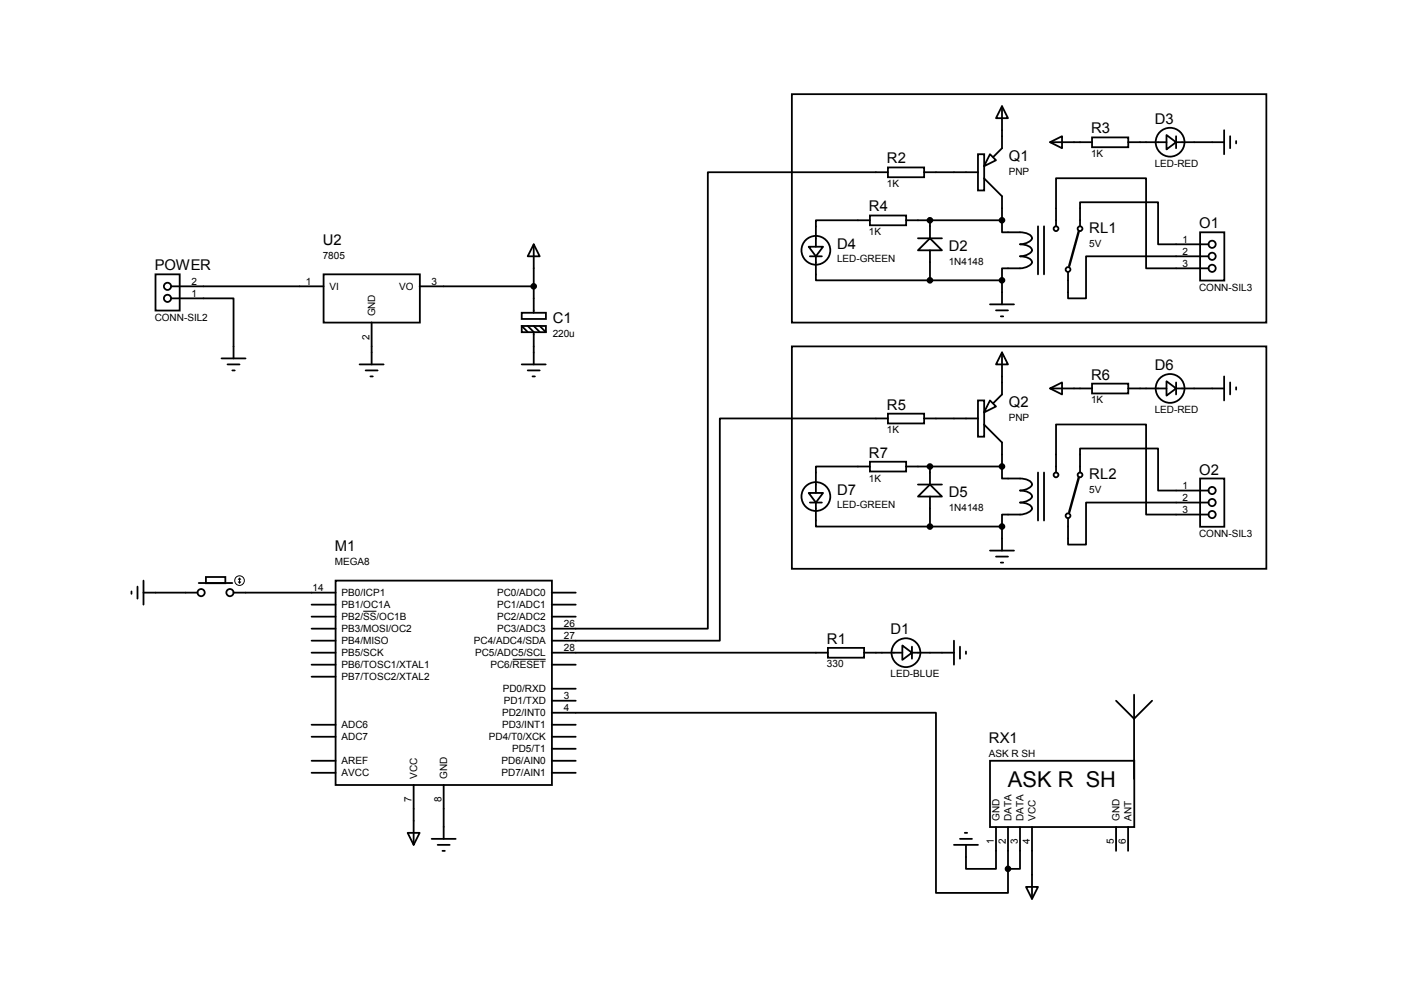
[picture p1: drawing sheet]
<svg xmlns="http://www.w3.org/2000/svg" width="297mm" height="210mm" viewBox="0 0 297 210" stroke-linecap="round" stroke-linejoin="round" font-family="sans-serif">
<g fill="none" stroke="#000" stroke-width=".38">
<path d="M167.5 19.9h100.4v48.3h-100.4zM187.8 35.4h7.7v2.1h-7.7zM187.8 36.4h-38.1v96.5h-33M195.5 36.4h11.4M206.9 32.6h1.3v7.7h-1.3zM208.2 37.7l3.8 3.8v5.1M209.4 32.6l1.3 1.3-2.5 1.3zM212 22.5l1.2 2.5h-2.5zM212 22.5v8.8l-1.8 1.8M222.1 30.1l2.6-1.3v2.5zM222.1 30.1h8.9M231 29.1h7.7v2h-7.7z"/>
<path d="M238.6 30.1h8.2M246.8 28.6l2 1.5-2 1.5zM248.8 30.1h10.2M248.8 28.8v2.5M259 27.5v5.1M260.2 28.8v2.5M261.5 29.8v.5M32.9 58h5.1v7.7h-5.1zM68.5 58h20.3v10.2h-20.3zM112.9 51.7l1.3 2.5h-2.6zM112.9 51.7v14.4M171.1 52.2h3l-1.5 2z"/>
<path d="M171.3 54.2h2.6M172.6 54.2v5.1h24.1M184 45.6h7.7v2h-7.7zM184 46.6h-11.4v5.6M191.6 46.6h20.4M194.2 52.9l2.5-2.5 2.6 2.5zM194.2 50.4h5.1M196.7 46.6v3.8M196.7 52.9v6.4M196.7 59.3h15.3M212 46.6v2.5a19.4 19.4 0 0 1 5 .2 1.23 1.23 0 0 1 1.2 1.4 3.2 3.2 0 0 1-2.4 1 2.31 2.31 0 0 1 2.5 1.2 2.69 2.69 0 0 1-2.5 1.3 2.31 2.31 0 0 1 2.5 1.3 2.69 2.69 0 0 1-2.5 1.2h-3.8v2.6M212 59.3v5.1"/>
<path d="M219.6 47.9v10.1M220.9 47.9v10.1M223.4 47.9v-10.2h19v19h13.3M228.5 47.9v-5.1h16.5v8.9h10.7M253.9 49.1h5.1v10.2h-5.1zM255.7 54.2h-26v8.9h-3.8v-5.6M36.2 63.1h13.2v12.7M36.2 60.6h32.3M46.9 75.8h5M48.1 77.1h2.6M49.1 78.3h.6M76.1 77.1h5.1"/>
<path d="M77.3 78.3h2.6M78.4 79.6h.5M78.6 68.2v8.9M88.8 60.6h24.1M110.4 66.1h5.1v1.4h-5.1zM110.4 68.9h5.1v1.3h-5.1zM110.4 68.9l1.2 1.3M110.4 77.1h5M111.6 68.9l1.3 1.3v6.9M111.6 78.3h2.6M112.6 79.6h.6M112.9 68.9l1.3 1.3"/>
<path d="M114.2 68.9l1.2 1.3M167.5 73.3h100.4v47h-100.4zM209.4 64.4h5.1M210.7 65.6h2.5M211.7 66.9h.5M212 74.5l1.2 2.6h-2.5zM212 74.5v8.9l-1.8 1.8M259 79.6v5.1M184 97.6h7.7v2.1h-7.7zM184 98.7h-11.4v5.5M187.8 87.5h7.7v2.1h-7.7zM187.8 88.5h-35.5v47h-35.6"/>
<path d="M191.6 98.7h20.4M195.5 88.5h11.4M196.7 98.7v3.8M206.9 84.7h1.3v7.6h-1.3zM208.2 89.8l3.8 3.8v5.1M209.4 84.7l1.3 1.3-2.5 1.2zM212 98.7v2.5a19.4 19.4 0 0 1 5 .2 1.23 1.23 0 0 1 1.2 1.3 3.2 3.2 0 0 1-2.4 1 2.31 2.31 0 0 1 2.5 1.3 2.69 2.69 0 0 1-2.5 1.3 2.31 2.31 0 0 1 2.5 1.2 2.69 2.69 0 0 1-2.5 1.3h-3.8v2.6M219.6 99.9v10.2M220.9 99.9v10.2M222.1 82.1l2.6-1.2v2.5zM222.1 82.1h8.9M223.4 99.9v-10.1h19v19h13.3"/>
<path d="M228.5 99.9v-5.1h16.5v8.9h10.7M231 81.1h7.7v2.1h-7.7zM238.6 82.1h8.2M246.8 80.6l2 1.5-2 1.6zM248.8 82.1h10.2M248.8 80.9v2.5M260.2 80.9v2.5M261.5 81.9v.5M171.1 104.2h3l-1.5 2.1zM171.3 106.3h2.6M172.6 106.3v5.1h24.1M194.2 105l2.5-2.5 2.6 2.5z"/>
<path d="M194.2 102.5h5.1M196.7 105v6.4M196.7 111.4h15.3M209.4 116.4h5.1M210.7 117.7h2.5M211.7 119h.5M212 111.4v5M253.9 101.2h5.1v10.2h-5.1zM255.7 106.3h-26v8.9h-3.8v-5.6M27.8 125.1v.5M29.1 124.1v2.5M30.4 125.3h11.4"/>
<path d="M30.4 122.8v5.1M42 123.3h7.1M43.6 122h4.1v1.3h-4.1zM49.4 125.3h21.6M65.9 138h5.1M65.9 127.9h5.1M65.9 130.4h5.1M65.9 132.9h5.1M65.9 135.5h5.1M71 122.8h45.8v43.2h-45.8zM116.7 138h58.4M116.7 125.3h5.1"/>
<path d="M116.7 127.9h5.1M116.7 130.4h5.1M175.1 137h7.7v2.1h-7.7zM182.8 138h8.1M190.9 136.5l2 1.5-2 1.5zM192.9 138h8.9M192.9 136.8v2.5M201.8 135.5v5.1M203.1 136.8v2.5M204.3 137.8v.5M65.9 140.6h5.1M65.9 143.1h5.1"/>
<path d="M65.9 153.3h5.1M65.9 155.8h5.1M116.7 150.7h81.3v38.1h15.2v-5.1M116.7 140.6h5.1M116.7 145.6h5.1M116.7 148.2h5.1M116.7 153.3h5.1M116.7 155.8h5.1M116.7 158.3h5.1M236.1 148.2l3.8 3.8 3.8-3.8M239.9 146.9v17.8M65.9 160.9h5.1"/>
<path d="M65.9 163.4h5.1M86.2 176.1h2.6l-1.3 2.6zM87.5 166v12.7M91.3 177.4h5.1M92.6 178.7h2.5M93.6 179.9h.5M93.9 166v11.4M116.7 160.9h5.1M116.7 163.4h5.1M201.8 178.7h5.1M203.1 177.4h2.5M204.1 176.1h.5"/>
<path d="M209.4 160.9h30.5v14h-30.5zM210.7 174.9v8.8h-6.4v-5M213.2 174.9v8.8M215.8 174.9v8.8h-2.6M218.3 174.9v15.2M236.1 174.9v5M238.6 174.9v5M217 187.6h2.6l-1.3 2.5z"/>
<circle cx="247.5" cy="30.1" r="3"/>
<circle cx="172.6" cy="52.9" r="3"/>
<circle cx="223.4" cy="48.4" r=".51"/>
<circle cx="225.9" cy="57" r=".51"/>
<circle cx="228.5" cy="48.4" r=".51"/>
<circle cx="256.4" cy="54.2" r=".76"/>
<circle cx="256.4" cy="56.7" r=".76"/>
<circle cx="256.4" cy="51.7" r=".76"/>
<circle cx="35.4" cy="60.5" r=".76"/>
<circle cx="35.4" cy="63.1" r=".76"/>
<circle cx="247.5" cy="82.1" r="3"/>
<circle cx="172.6" cy="105" r="3"/>
<circle cx="223.4" cy="100.4" r=".51"/>
<circle cx="225.9" cy="109.1" r=".51"/>
<circle cx="228.5" cy="100.4" r=".51"/>
<circle cx="256.4" cy="106.3" r=".76"/>
<circle cx="256.4" cy="108.8" r=".76"/>
<circle cx="256.4" cy="103.7" r=".76"/>
<circle cx="42.5" cy="125.3" r=".76"/>
<circle cx="48.6" cy="125.3" r=".76"/>
<circle cx="191.6" cy="138" r="3"/>
</g>
<g fill="none" stroke="#000" stroke-width=".21">
<path d="M50.4 123l.3 .3M50.7 122.3v1M50.7 122.3l-.3 .2M50.7 122.3l.2 .2M50.9 123l-.2 .3M76.8 129.3h2.8M108.5 139.4h6.9"/>
<circle cx="50.7" cy="122.8" r="1.02"/>
</g>
<g fill="#000" stroke="#000" stroke-width=".38">
<circle cx="196.7" cy="59.3" r=".51"/>
<circle cx="196.7" cy="46.6" r=".51"/>
<circle cx="212" cy="59.3" r=".51"/>
<circle cx="212" cy="46.6" r=".51"/>
<circle cx="112.9" cy="60.5" r=".51"/>
<circle cx="196.7" cy="98.6" r=".51"/>
<circle cx="212" cy="98.6" r=".51"/>
<circle cx="196.7" cy="111.3" r=".51"/>
<circle cx="212" cy="111.3" r=".51"/>
<circle cx="213.2" cy="183.7" r=".51"/>
</g>
<path d="M228.2 48.9l-2 7.3M228.2 100.9l-2 7.4" fill="none" stroke="#000" stroke-width=".51"/>
<text font-size="4.6" x="213.2" y="166.3">ASK R SH</text>
<g font-size="3.1">
<text x="230.8" y="28.2">R3</text>
<text x="244.3" y="26.2">D3</text>
<text x="187.6" y="34.6">R2</text>
<text x="213.4" y="34">Q1</text>
<text x="183.8" y="44.7">R4</text>
<text x="68.3" y="51.8">U2</text>
<text x="177.1" y="52.6">D4</text>
<text x="200.7" y="53.1">D2</text>
<text x="230.4" y="49.3">RL1</text>
<text x="253.7" y="48.3">O1</text>
<text x="32.7" y="57.2">POWER</text>
<text x="116.9" y="68.3">C1</text>
<text x="230.8" y="80.3">R6</text>
<text x="244.3" y="78.2">D6</text>
<text x="187.6" y="86.6">R5</text>
<text x="213.4" y="86.1">Q2</text>
<text x="183.8" y="96.8">R7</text>
<text x="230.4" y="101.3">RL2</text>
<text x="253.7" y="100.3">O2</text>
<text x="177.1" y="104.6">D7</text>
<text x="200.7" y="105.1">D5</text>
<text x="70.8" y="116.5">M1</text>
<text x="174.9" y="136.1">R1</text>
<text x="188.4" y="134.1">D1</text>
<text x="209.2" y="157.2">RX1</text>
</g>
<g font-size="2.1">
<text x="230.8" y="33.2">1K</text>
<text x="244.3" y="35.3">LED-RED</text>
<text x="187.6" y="39.6">1K</text>
<text x="213.4" y="36.9">PNP</text>
<text x="183.8" y="49.8">1K</text>
<text x="230.4" y="52.2">5V</text>
<text x="250.1" y="51.3">1</text>
<text x="250.1" y="53.8">2</text>
<text x="68.3" y="54.7">7805</text>
<text x="177.1" y="55.5">LED-GREEN</text>
<text x="200.7" y="56">1N4148</text>
<text x="250.1" y="56.4">3</text>
<text x="40.5" y="62.7">1</text>
<text x="40.5" y="60.2">2</text>
<text x="64.7" y="60.2">1</text>
<text x="69.7" y="61.3">VI</text>
<text x="84.5" y="61.3">VO</text>
<text x="91.3" y="60.2">3</text>
<text x="253.7" y="61.4">CONN-SIL3</text>
<text x="32.7" y="67.8">CONN-SIL2</text>
<text x="78.1" y="71.9" transform="rotate(-90 78.1 71.9)">2</text>
<text x="79.3" y="66.9" transform="rotate(-90 79.3 66.9)">GND</text>
<text x="116.9" y="71.2">220u</text>
<text x="213.4" y="89">PNP</text>
<text x="230.8" y="85.3">1K</text>
<text x="244.3" y="87.4">LED-RED</text>
<text x="187.6" y="91.7">1K</text>
<text x="183.8" y="101.8">1K</text>
<text x="177.1" y="107.5">LED-GREEN</text>
<text x="230.4" y="104.2">5V</text>
<text x="250.1" y="103.4">1</text>
<text x="250.1" y="105.9">2</text>
<text x="200.7" y="108">1N4148</text>
<text x="250.1" y="108.4">3</text>
<text x="253.7" y="113.5">CONN-SIL3</text>
<text x="70.8" y="119.4">MEGA8</text>
<text x="66.1" y="124.9">14</text>
<text x="72.3" y="126.1">PB0/ICP1</text>
<text x="72.3" y="128.6">PB1/OC1A</text>
<text x="72.3" y="131.2">PB2/SS/OC1B</text>
<text x="105.2" y="126.1">PC0/ADC0</text>
<text x="105.2" y="128.6">PC1/ADC1</text>
<text x="105.2" y="131.2">PC2/ADC2</text>
<text x="72.3" y="133.7">PB3/MOSI/OC2</text>
<text x="72.3" y="136.2">PB4/MISO</text>
<text x="100.2" y="136.2">PC4/ADC4/SDA</text>
<text x="105.2" y="133.7">PC3/ADC3</text>
<text x="119.3" y="132.6">26</text>
<text x="119.3" y="135.1">27</text>
<text x="119.3" y="137.6">28</text>
<text x="72.3" y="138.8">PB5/SCK</text>
<text x="72.3" y="141.3">PB6/TOSC1/XTAL1</text>
<text x="72.3" y="143.9">PB7/TOSC2/XTAL2</text>
<text x="100.5" y="138.8">PC5/ADC5/SCL</text>
<text x="103.8" y="141.3">PC6/RESET</text>
<text x="174.9" y="141.2">330</text>
<text x="188.4" y="143.2">LED-BLUE</text>
<text x="106.3" y="146.4">PD0/RXD</text>
<text x="106.6" y="148.9">PD1/TXD</text>
<text x="119.3" y="147.8">3</text>
<text x="72.3" y="154">ADC6</text>
<text x="106.2" y="151.5">PD2/INT0</text>
<text x="106.2" y="154">PD3/INT1</text>
<text x="119.3" y="150.3">4</text>
<text x="72.3" y="161.6">AREF</text>
<text x="72.3" y="156.6">ADC7</text>
<text x="103.4" y="156.6">PD4/T0/XCK</text>
<text x="106.1" y="161.6">PD6/AIN0</text>
<text x="108.3" y="159.1">PD5/T1</text>
<text x="209.2" y="160.1">ASK R SH</text>
<text x="72.3" y="164.2">AVCC</text>
<text x="88.2" y="164.7" transform="rotate(-90 88.2 164.7)">VCC</text>
<text x="94.6" y="164.7" transform="rotate(-90 94.6 164.7)">GND</text>
<text x="106.1" y="164.2">PD7/AIN1</text>
<text x="87" y="169.7" transform="rotate(-90 87 169.7)">7</text>
<text x="93.4" y="169.7" transform="rotate(-90 93.4 169.7)">8</text>
<text x="211.4" y="173.6" transform="rotate(-90 211.4 173.6)">GND</text>
<text x="214" y="173.6" transform="rotate(-90 214 173.6)">DATA</text>
<text x="216.5" y="173.6" transform="rotate(-90 216.5 173.6)">DATA</text>
<text x="219" y="173.6" transform="rotate(-90 219 173.6)">VCC</text>
<text x="236.8" y="173.6" transform="rotate(-90 236.8 173.6)">GND</text>
<text x="239.4" y="173.6" transform="rotate(-90 239.4 173.6)">ANT</text>
<text x="210.2" y="178.6" transform="rotate(-90 210.2 178.6)">1</text>
<text x="212.8" y="178.6" transform="rotate(-90 212.8 178.6)">2</text>
<text x="215.3" y="178.6" transform="rotate(-90 215.3 178.6)">3</text>
<text x="217.8" y="178.6" transform="rotate(-90 217.8 178.6)">4</text>
<text x="235.6" y="178.6" transform="rotate(-90 235.6 178.6)">5</text>
<text x="238.2" y="178.6" transform="rotate(-90 238.2 178.6)">6</text>
</g>
</svg>
